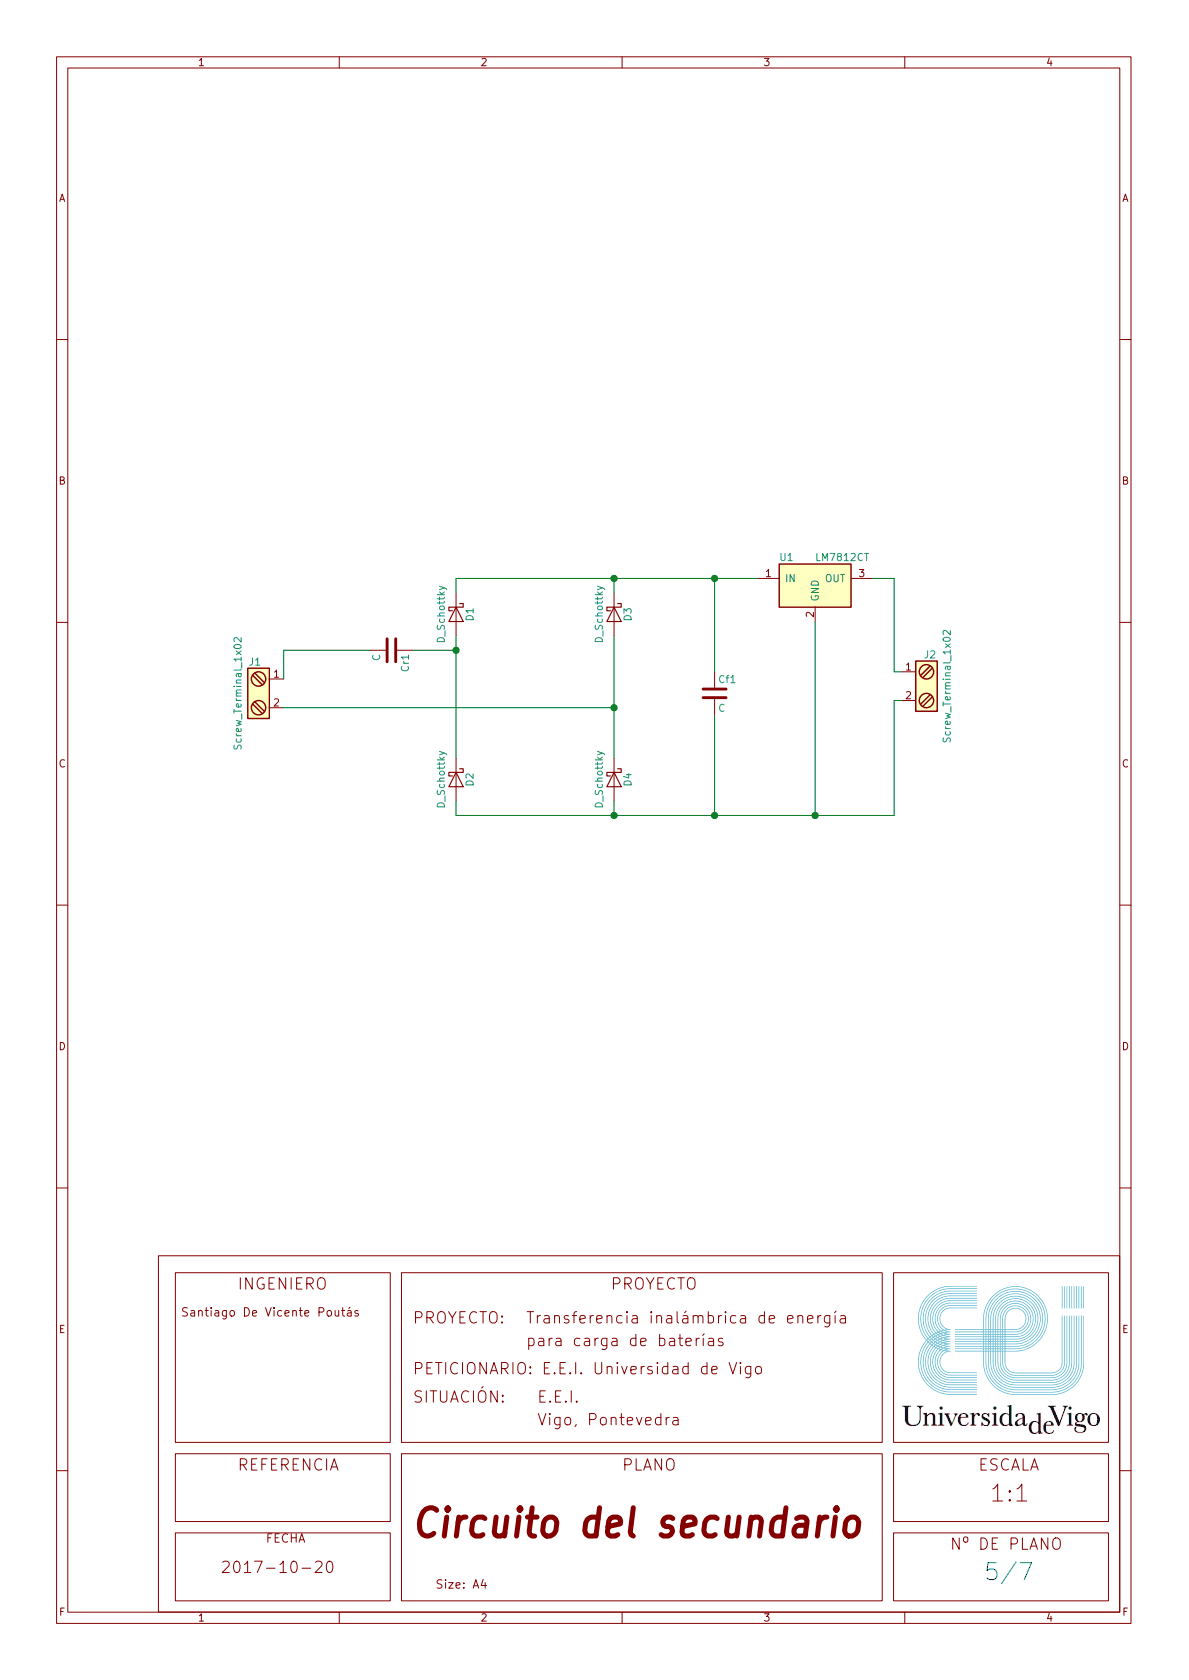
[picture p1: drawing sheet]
EESchema Schematic File Version 2
LIBS:power
LIBS:device
LIBS:transistors
LIBS:conn
LIBS:linear
LIBS:regul
LIBS:74xx
LIBS:cmos4000
LIBS:adc-dac
LIBS:memory
LIBS:xilinx
LIBS:microcontrollers
LIBS:dsp
LIBS:microchip
LIBS:analog_switches
LIBS:motorola
LIBS:texas
LIBS:intel
LIBS:audio
LIBS:interface
LIBS:digital-audio
LIBS:philips
LIBS:display
LIBS:cypress
LIBS:siliconi
LIBS:opto
LIBS:atmel
LIBS:contrib
LIBS:valves
LIBS:secondary_lib
LIBS:secondary-cache
EELAYER 25 0
EELAYER END
$Descr A4 8268 11693 portrait
encoding utf-8
Sheet 1 1
Title "Circuito del secundario"
Date "2017-10-20"
Rev ""
Comp ""
Comment1 ""
Comment2 ""
Comment3 ""
Comment4 ""
$EndDescr
Wire Wire Line
	3175 4425 3175 5275
Wire Wire Line
	4275 4425 4275 5275
Wire Wire Line
	1975 4725 1975 4525
Wire Wire Line
	1975 4525 2575 4525
Wire Wire Line
	3175 4125 3175 4025
Wire Wire Line
	3175 4025 5275 4025
Wire Wire Line
	4275 4025 4275 4125
Wire Wire Line
	3175 5575 3175 5675
Wire Wire Line
	3175 5675 6225 5675
Wire Wire Line
	4275 5675 4275 5575
Wire Wire Line
	2875 4525 3175 4525
Connection ~ 3175 4525
Wire Wire Line
	1975 4925 4275 4925
Connection ~ 4275 4925
Wire Wire Line
	4975 4025 4975 4675
Connection ~ 4275 4025
Wire Wire Line
	4975 5675 4975 4975
Connection ~ 4275 5675
Connection ~ 4975 4025
Wire Wire Line
	5675 5675 5675 4325
Connection ~ 4975 5675
Wire Wire Line
	6075 4025 6225 4025
Connection ~ 5675 5675
Wire Wire Line
	6225 4025 6225 4675
Wire Wire Line
	6225 4675 6275 4675
Wire Wire Line
	6275 4875 6225 4875
Wire Wire Line
	6225 4875 6225 5675
Text Notes 6850 11000 0    118  ~ 0
5/7
$Comp
L Screw_Terminal_1x02 J1
U 1 1
P 1775 4825
F 0 "J1" H 1775 5075 50  0000 C TNN
F 1 "Screw_Terminal_1x02" V 1625 4825 50  0000 C TNN
F 2 "footprint:TerminalBlock_Pheonix_MKDS1.5-2pol" H 1775 4600 50  0001 C CNN
F 3 "" H 1750 4825 50  0001 C CNN
	1    1775 4825
	1    0    0    -1  
$EndComp
$Comp
L Screw_Terminal_1x02 J2
U 1 1
P 6475 4775
F 0 "J2" H 6475 5025 50  0000 C TNN
F 1 "Screw_Terminal_1x02" V 6325 4775 50  0000 C TNN
F 2 "footprint:TerminalBlock_Pheonix_MKDS1.5-2pol" H 6475 4550 50  0001 C CNN
F 3 "" H 6450 4775 50  0001 C CNN
	1    6475 4775
	-1   0    0    -1  
$EndComp
$Comp
L C Cr1
U 1 1
P 2725 4525
F 0 "Cr1" H 2750 4625 50  0000 L CNN
F 1 "C" H 2750 4425 50  0000 L CNN
F 2 "footprint:C_Axial_L5.1mm_D3.1mm_P7.50mm_Horizontal" H 2763 4375 50  0001 C CNN
F 3 "" H 2725 4525 50  0001 C CNN
	1    2725 4525
	0    1    1    0   
$EndComp
$Comp
L D_Schottky D1
U 1 1
P 3175 4275
F 0 "D1" H 3175 4375 50  0000 C CNN
F 1 "D_Schottky" H 3175 4175 50  0000 C CNN
F 2 "footprint:D_DO-201AD_P12.70mm_Horizontal" H 3175 4275 50  0001 C CNN
F 3 "" H 3175 4275 50  0001 C CNN
	1    3175 4275
	0    1    1    0   
$EndComp
$Comp
L D_Schottky D3
U 1 1
P 4275 4275
F 0 "D3" H 4275 4375 50  0000 C CNN
F 1 "D_Schottky" H 4275 4175 50  0000 C CNN
F 2 "footprint:D_DO-201AD_P12.70mm_Horizontal" H 4275 4275 50  0001 C CNN
F 3 "" H 4275 4275 50  0001 C CNN
	1    4275 4275
	0    1    1    0   
$EndComp
$Comp
L D_Schottky D4
U 1 1
P 4275 5425
F 0 "D4" H 4275 5525 50  0000 C CNN
F 1 "D_Schottky" H 4275 5325 50  0000 C CNN
F 2 "footprint:D_DO-201AD_P12.70mm_Horizontal" H 4275 5425 50  0001 C CNN
F 3 "" H 4275 5425 50  0001 C CNN
	1    4275 5425
	0    1    1    0   
$EndComp
$Comp
L D_Schottky D2
U 1 1
P 3175 5425
F 0 "D2" H 3175 5525 50  0000 C CNN
F 1 "D_Schottky" H 3175 5325 50  0000 C CNN
F 2 "footprint:D_DO-201AD_P12.70mm_Horizontal" H 3175 5425 50  0001 C CNN
F 3 "" H 3175 5425 50  0001 C CNN
	1    3175 5425
	0    1    1    0   
$EndComp
$Comp
L C Cf1
U 1 1
P 4975 4825
F 0 "Cf1" H 5000 4925 50  0000 L CNN
F 1 "C" H 5000 4725 50  0000 L CNN
F 2 "footprint:CP_Radial_D8.0mm_P3.50mm" H 5013 4675 50  0001 C CNN
F 3 "" H 4975 4825 50  0001 C CNN
	1    4975 4825
	1    0    0    -1  
$EndComp
$Comp
L LM7812CT U1
U 1 1
P 5675 4075
F 0 "U1" H 5475 4275 50  0000 C CNN
F 1 "LM7812CT" H 5675 4275 50  0000 L CNN
F 2 "footprint:TO-220-3_Vertical" H 5675 4175 50  0001 C CIN
F 3 "" H 5675 4075 50  0001 C CNN
	1    5675 4075
	1    0    0    -1  
$EndComp
$EndSCHEMATC
